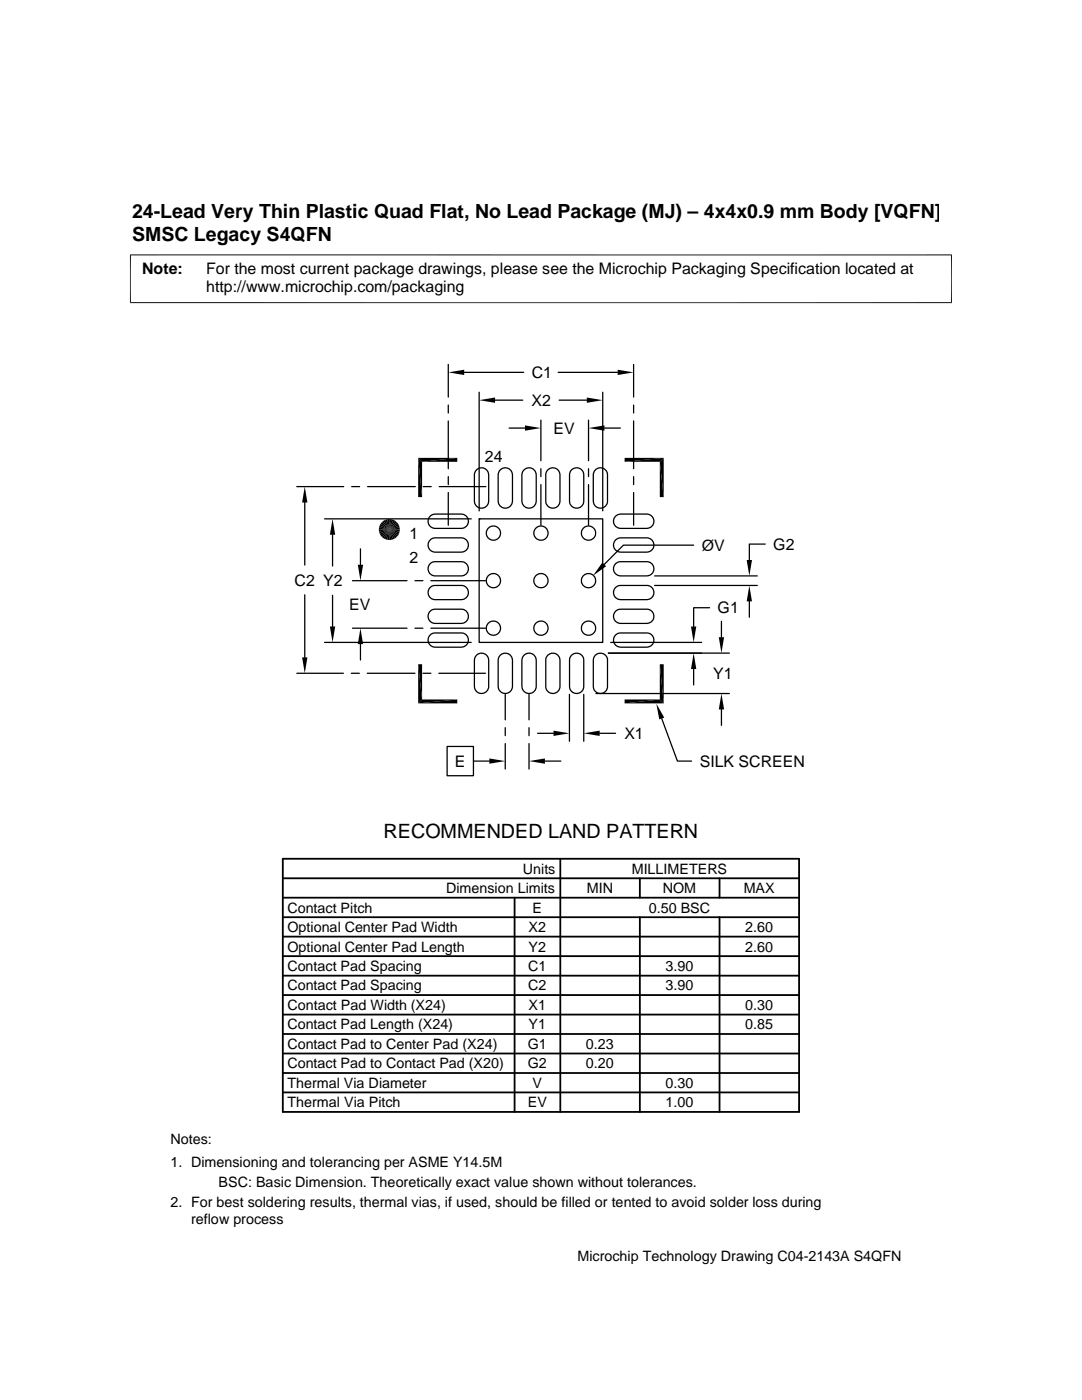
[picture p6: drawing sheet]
<svg xmlns="http://www.w3.org/2000/svg" width="216mm" height="279mm" viewBox="0 0 216 279" stroke-linecap="round" stroke-linejoin="round" font-family="sans-serif">
<g fill="none" stroke="#000" stroke-width=".25">
<path d="M89.5 72.7v6.5M92.6 74.3h11.9M95.6 78.3v23.7M98.8 79.9h5.5M111.4 74.3h11.9M111.6 79.9h5.5M120.3 78.3v23.7M126.4 72.7v6.5M59.2 97.1h9.4M70.2 97.1h1.6M73.3 97.1h9.6M84.5 97.1h1.5"/>
<path d="M87.6 97.1h9.4M89.5 80.8v1.6M89.5 84v9.5M89.5 95.1v1.6M89.5 98.3v6.5M95.1 93.8a1.43 1.43 0 0 1 1.5-.3 1.43 1.43 0 0 1 .9 1.3v5.2a1.43 1.43 0 0 1-1.4 1.4 1.43 1.43 0 0 1-1.4-1.4v-5.2l.1-.6zM99.8 93.8a1.42 1.42 0 0 1 1.6-.3 1.42 1.42 0 0 1 .9 1.3v5.2a1.43 1.43 0 0 1-1.5 1.4 1.43 1.43 0 0 1-1.4-1.4v-5.2l.1-.6zM101.6 85.4h3.2M104.6 93.8a1.42 1.42 0 0 1 1.5-.3 1.42 1.42 0 0 1 .9 1.3v5.2a1.43 1.43 0 0 1-1.4 1.4 1.43 1.43 0 0 1-1.5-1.4v-5.2l.2-.6zM107.9 83.8v8.1M107.9 93.5v1.6M107.9 96.7v8.1"/>
<path d="M109.3 93.8a1.42 1.42 0 0 1 1.6-.3 1.42 1.42 0 0 1 .8 1.3v5.2a1.42 1.42 0 0 1-1.4 1.4 1.42 1.42 0 0 1-1.4-1.4v-5.2l.1-.6zM114.1 93.8a1.42 1.42 0 0 1 1.5-.3 1.42 1.42 0 0 1 .9 1.3v5.2a1.42 1.42 0 0 1-1.4 1.4 1.42 1.42 0 0 1-1.5-1.4v-5.2l.2-.6zM117.4 83.8v8.1M117.4 93.5v1.6M117.4 96.7v8.1M118.8 93.8a1.42 1.42 0 0 1 1.6-.3 1.42 1.42 0 0 1 .8 1.3v5.2a1.42 1.42 0 0 1-1.4 1.4 1.42 1.42 0 0 1-1.4-1.4v-5.2l.1-.6zM120.6 85.4h3.2M126.4 80.8v1.6M126.4 84v9.5M126.4 95.1v1.6M126.4 98.3v6.5M60.8 100.3v12.5"/>
<path d="M60.8 118.7v12.5M64.8 103.5h29.2M66.4 106.7v6.3M66.4 118.8v6.2M70.3 115.9h10.9M71.9 109.5v3.2M82.8 115.9h1.6M85.7 103.1l.5-.4 .6-.1h5.3a1.43 1.43 0 0 1 1.4 1.4 1.43 1.43 0 0 1-1.4 1.5h-5.3a1.43 1.43 0 0 1-1.3-.9 1.43 1.43 0 0 1 .2-1.5zM85.7 107.9l.5-.4 .6-.2h5.3a1.43 1.43 0 0 1 1.4 1.5 1.43 1.43 0 0 1-1.4 1.4h-5.3a1.43 1.43 0 0 1-1.3-.8 1.43 1.43 0 0 1 .2-1.5zM85.7 112.6l.8-.5h5.6a1.42 1.42 0 0 1 1.4 1.4 1.42 1.42 0 0 1-1.4 1.4h-5.3a1.43 1.43 0 0 1-1.3-.8 1.43 1.43 0 0 1 .2-1.5zM85.7 117.3l.8-.4 5.6-.1a1.42 1.42 0 0 1 1.4 1.5 1.42 1.42 0 0 1-1.4 1.4h-5.3a1.43 1.43 0 0 1-1.3-.9 1.43 1.43 0 0 1 .2-1.5zM86 115.9h10.9"/>
<path d="M95.6 103.5h24.7v24.7h-24.7zM95.6 103.5h.1M123 102.9l.8-.3h5.3a1.43 1.43 0 0 1 1.4 1.4 1.43 1.43 0 0 1-1.4 1.5h-5.3a1.42 1.42 0 0 1-1.3-1 1.42 1.42 0 0 1 .5-1.6zM123 117.1l.8-.3h5.3a1.42 1.42 0 0 1 1.4 1.5 1.42 1.42 0 0 1-1.4 1.4h-5.3a1.42 1.42 0 0 1-1.3-1 1.42 1.42 0 0 1 .5-1.6zM123 112.4l.8-.3h5.3a1.42 1.42 0 0 1 1.4 1.4 1.42 1.42 0 0 1-1.4 1.4h-5.3a1.42 1.42 0 0 1-1.3-.9 1.42 1.42 0 0 1 .5-1.6zM123 107.6l.8-.3h5.3a1.43 1.43 0 0 1 1.4 1.5 1.43 1.43 0 0 1-1.4 1.4h-5.3a1.42 1.42 0 0 1-1.3-1 1.42 1.42 0 0 1 .5-1.6zM130.6 116.8h20.5M130.6 114.9h20.5M138.4 108.8h-14l-3.8 3.8M152.7 108.6h-3.2v3.2M59.2 134.4h9.3M64.8 128.2h29.2"/>
<path d="M70.1 134.4h1.6M70.3 125.4h10.9M71.9 128.5v3.2M73.3 134.4h9.5M82.8 125.4h1.6M84.4 134.4h1.6M85.7 122.1l.8-.5h5.6a1.42 1.42 0 0 1 1.4 1.4 1.42 1.42 0 0 1-1.4 1.4h-5.3a1.43 1.43 0 0 1-1.3-.8 1.43 1.43 0 0 1 .2-1.5zM85.7 126.8l.8-.5h5.6a1.42 1.42 0 0 1 1.4 1.4 1.42 1.42 0 0 1-1.4 1.5h-5.3a1.43 1.43 0 0 1-1.3-.9 1.43 1.43 0 0 1 .2-1.5zM86 125.4h10.9M87.6 134.4h9.3M95 130.9a1.43 1.43 0 0 1 1.5-.5 1.43 1.43 0 0 1 1 1.4v5.2a1.43 1.43 0 0 1-1.4 1.4 1.43 1.43 0 0 1-1.4-1.4v-5.2zM99.7 130.9a1.43 1.43 0 0 1 1.6-.5 1.43 1.43 0 0 1 1 1.4v5.2a1.43 1.43 0 0 1-1.5 1.4 1.43 1.43 0 0 1-1.4-1.4v-5.2z"/>
<path d="M100.8 138.6v5.1M104.4 130.9a1.43 1.43 0 0 1 1.6-.5 1.43 1.43 0 0 1 1 1.4v5.2a1.43 1.43 0 0 1-1.4 1.4 1.43 1.43 0 0 1-1.5-1.4v-5.2zM105.6 138.6v5.1M109.2 130.9a1.43 1.43 0 0 1 1.6-.5 1.43 1.43 0 0 1 .9 1.4v5.2a1.42 1.42 0 0 1-1.4 1.4 1.42 1.42 0 0 1-1.4-1.4v-5.2zM113.6 138.6v9.3M113.9 130.9a1.43 1.43 0 0 1 1.6-.5 1.43 1.43 0 0 1 1 1.4v5.2a1.42 1.42 0 0 1-1.4 1.4 1.42 1.42 0 0 1-1.5-1.4v-5.2zM116.5 138.6v9.3M118.7 130.9a1.42 1.42 0 0 1 1.5-.5 1.42 1.42 0 0 1 1 1.4v5.2a1.42 1.42 0 0 1-1.4 1.4 1.42 1.42 0 0 1-1.4-1.4v-5.2zM118.9 138.4h26.6M121.4 130.3h24.1M121.9 128.2h18.1M123 126.6l.8-.3h5.3a1.42 1.42 0 0 1 1.4 1.4 1.42 1.42 0 0 1-1.4 1.5h-5.3a1.42 1.42 0 0 1-1.3-1 1.42 1.42 0 0 1 .5-1.6z"/>
<path d="M123 121.9l.8-.3h5.3a1.42 1.42 0 0 1 1.4 1.4 1.42 1.42 0 0 1-1.4 1.4h-5.3a1.42 1.42 0 0 1-1.3-1 1.42 1.42 0 0 1 .5-1.5zM138.4 133.5v3.2M141.6 121.3h-3.2v3.7M144 124v3.2M149.5 120v3.2M89.2 149h5.3v5.8h-5.3zM94.5 151.9h3.1M100.8 145.2v1.6M100.8 148.4v5.1M105.6 145.2v1.6M105.6 148.4v5.1M107.3 146.3h3.1"/>
<path d="M108.7 151.9h3.2M119.7 146.3h3.1M132 143.4l3.2 8.5h2.8M144 141.6v3.2"/>
<circle cx="98.5" cy="106.4" r="1.42"/>
<circle cx="98.5" cy="115.9" r="1.42"/>
<circle cx="107.9" cy="106.4" r="1.42"/>
<circle cx="107.9" cy="115.9" r="1.42"/>
<circle cx="117.4" cy="106.4" r="1.42"/>
<circle cx="117.4" cy="115.9" r="1.42"/>
<circle cx="98.5" cy="125.4" r="1.42"/>
<circle cx="107.9" cy="125.4" r="1.42"/>
<circle cx="117.4" cy="125.4" r="1.42"/>
</g>
<g fill="none" stroke="#000" stroke-width=".36">
<path d="M56.4 175.3h103M56.4 171.4h103v50.5h-103zM56.4 179.2h103M102.7 179.2v42.7M111.8 171.4v50.5M127.7 175.3v3.9M143.6 175.3v3.9M56.4 198.6h103M56.4 186.9h103M56.4 183h103M56.4 190.8h103M56.4 194.7h103"/>
<path d="M127.7 183v38.9M143.6 183v38.9M56.4 202.5h103M56.4 210.2h103M56.4 206.4h103M56.4 218h103M56.4 214.1h103"/>
</g>
<g fill="#000">
<path d="M89.5 74.3l3.1-.5v1zM95.6 79.9l3.2-.6v1.1zM117.1 79.3l3.2 .6-3.2 .5zM123.3 73.8l3.1 .5-3.1 .5zM83.4 91.4l.8 7.8h-.8zM83.4 91.4h7.8l-7 .8zM83.4 91.4l.8 .8v7zM84.2 92.2l7-.8v.8zM104.8 84.9l3.1 .5-3.1 .6zM117.4 85.4l3.2-.5v1.1zM124.6 91.4h7.8l-7.8 .8zM124.6 92.2l7.8-.8-.7 .8z"/>
<path d="M131.7 92.2l.7 7h-.7zM131.7 92.2l.7-.8v7.8zM60.8 97.1l.5 3.2h-1zM66.4 103.5l.5 3.2h-1.1zM71.4 112.7h1.1l-.6 3.2zM75.6 106.1l2.1-.4-1.9 .8zM75.8 104.9l1.9 .8-2.1-.4zM75.8 106.5l1.9-.8-1.8 1.1zM75.9 104.5l1.8 1.2-1.9-.8zM75.9 106.8l1.8-1.1-1.5 1.5zM76.2 104.2l1.5 1.5-1.8-1.2zM77.7 105.7l-1.2 1.7-.3-.2z"/>
<path d="M76.2 104.2l.3-.3 1.2 1.8zM77.7 105.7l-.8 1.9-.4-.2zM76.5 103.9l.4-.2 .8 2zM77.7 105.7l-.4 2-.4-.1zM76.9 103.7l.4-.1 .4 2.1zM77.7 105.7l.8 1.9-.4 .1zM78.1 103.6l.4 .1-.8 2zM77.7 105.7l1.1 1.7-.3 .2zM78.5 103.7l.3 .2-1.1 1.8zM77.7 105.7l1.5 1.5-.4 .2zM78.8 103.9l.4 .3-1.5 1.5zM77.7 105.7l1.7 1.1-.2 .4z"/>
<path d="M77.7 105.7l1.5-1.5 .2 .3zM77.7 105.7l1.9 .8-.2 .3zM77.7 105.7l1.7-1.2 .2 .4zM77.7 105.7l2 .4-.1 .4zM77.7 105.7l1.9-.8 .1 .4zM120.2 112.3l.7 .7-2.6 1.9zM149 111.8h1.1l-.6 3.1zM60.3 131.2h1l-.5 3.2zM65.8 125h1.1l-.5 3.2zM71.9 125.4l.6 3.1h-1.1zM83.4 132.6h.8v7zM84.2 139.6h7l-7.8 .8z"/>
<path d="M131.7 132.6l.7 7.8-.7-.8zM124.6 139.6h7.1l-7.1 .8zM131.7 132.6h.7v7.8zM138.4 130.3l.5 3.2h-1zM137.9 125h1l-.5 3.2zM143.4 127.2h1.1l-.5 3.1zM149.5 116.8l.6 3.2h-1.1zM83.4 132.6l.8 7-.8 .8zM83.4 140.4l7.8-.8v.8zM97.6 151.4l3.2 .5-3.2 .5zM105.6 151.9l3.1-.5v1zM110.4 145.8l3.2 .5-3.2 .6z"/>
<path d="M116.5 146.3l3.2-.5v1.1zM131 140.4l1.5 2.8-.9 .4zM124.6 140.4l7.1-.8 .7 .8zM144 138.4l.5 3.2h-1.1z"/>
</g>
<path d="M77.9 103.6v4.2M79.8 105.5h-4.2" fill="none" stroke="#000" stroke-width=".42"/>
<path d="M75.6 105.9h4.2M77.5 103.6v4.2" fill="none" stroke="#000" stroke-width=".4"/>
<path d="M26 50.8v9.7M189.9 50.8v9.7M189.9 50.9h-164M25.9 60.4h164" fill="none" stroke="#000" stroke-width=".2"/>
<g font-size="3.9">
<text x="26.4" y="43.5">24-Lead Very Thin Plastic Quad Flat, No Lead Package (MJ) – 4x4x0.9 mm Body [VQFN]</text>
<text x="26.4" y="48">SMSC Legacy S4QFN</text>
<text x="76.5" y="167.3">RECOMMENDED LAND PATTERN</text>
</g>
<g font-size="3.2">
<text x="28.4" y="54.6">Note:</text>
<text x="41.1" y="54.6">For the most current package drawings, please see the Microchip Packaging Specification located at</text>
<text x="41.1" y="58.3">http://www.microchip.com/packaging</text>
<text x="106.1" y="75.4">C1</text>
<text x="106.1" y="81">X2</text>
<text x="110.4" y="86.6">EV</text>
<text x="96.8" y="92.2">24</text>
<text x="81.7" y="107.6">1</text>
<text x="81.7" y="112.3">2</text>
<text x="140.1" y="110">ØV</text>
<text x="154.3" y="109.7">G2</text>
<text x="58.8" y="116.9">C2 Y2</text>
<text x="69.7" y="121.8">EV</text>
<text x="143.2" y="122.4">G1</text>
<text x="142.3" y="135.5">Y1</text>
<text x="124.6" y="147.5">X1</text>
<text x="90.7" y="153">E</text>
<text x="139.6" y="153.1">SILK SCREEN</text>
</g>
<g font-size="2.9">
<text x="89" y="178.2">Dimension Limits</text>
<text x="104.3" y="174.4">Units</text>
<text x="117.1" y="178.2">MIN</text>
<text x="126" y="174.4">MILLIMETERS</text>
<text x="132.3" y="178.2">NOM</text>
<text x="148.4" y="178.2">MAX</text>
<text x="57.3" y="182.1">Contact Pitch</text>
<text x="106.3" y="182.1">E</text>
<text x="129.5" y="182.1">0.50 BSC</text>
<text x="57.3" y="186">Optional Center Pad Width</text>
<text x="57.3" y="189.9">Optional Center Pad Length</text>
<text x="105.5" y="189.9">Y2</text>
<text x="105.5" y="186">X2</text>
<text x="148.7" y="189.9">2.60</text>
<text x="148.7" y="186">2.60</text>
<text x="57.3" y="193.8">Contact Pad Spacing</text>
<text x="57.3" y="197.7">Contact Pad Spacing</text>
<text x="105.4" y="193.8">C1</text>
<text x="105.4" y="197.7">C2</text>
<text x="132.8" y="193.8">3.90</text>
<text x="132.8" y="197.7">3.90</text>
<text x="57.3" y="201.6">Contact Pad Width (X24)</text>
<text x="105.5" y="201.6">X1</text>
<text x="148.7" y="201.6">0.30</text>
<text x="57.3" y="205.4">Contact Pad Length (X24)</text>
<text x="57.3" y="209.3">Contact Pad to Center Pad (X24)</text>
<text x="105.3" y="209.3">G1</text>
<text x="105.5" y="205.4">Y1</text>
<text x="116.9" y="209.3">0.23</text>
<text x="148.7" y="205.4">0.85</text>
<text x="57.3" y="213.2">Contact Pad to Contact Pad (X20)</text>
<text x="105.3" y="213.2">G2</text>
<text x="116.9" y="213.2">0.20</text>
<text x="57.3" y="217.1">Thermal Via Diameter</text>
<text x="57.3" y="221">Thermal Via Pitch</text>
<text x="105.3" y="221">EV</text>
<text x="106.3" y="217.1">V</text>
<text x="132.8" y="217.1">0.30</text>
<text x="132.8" y="221">1.00</text>
<text x="34" y="228.3">Notes:</text>
<text x="34" y="232.9">1. Dimensioning and tolerancing per ASME Y14.5M</text>
<text x="43.6" y="236.9">BSC: Basic Dimension. Theoretically exact value shown without tolerances.</text>
<text x="34" y="241">2. For best soldering results, thermal vias, if used, should be filled or tented to avoid solder loss during</text>
<text x="38.1" y="244.3">reflow process</text>
<text x="115.3" y="251.7">Microchip Technology Drawing C04-2143A S4QFN</text>
</g>
</svg>
